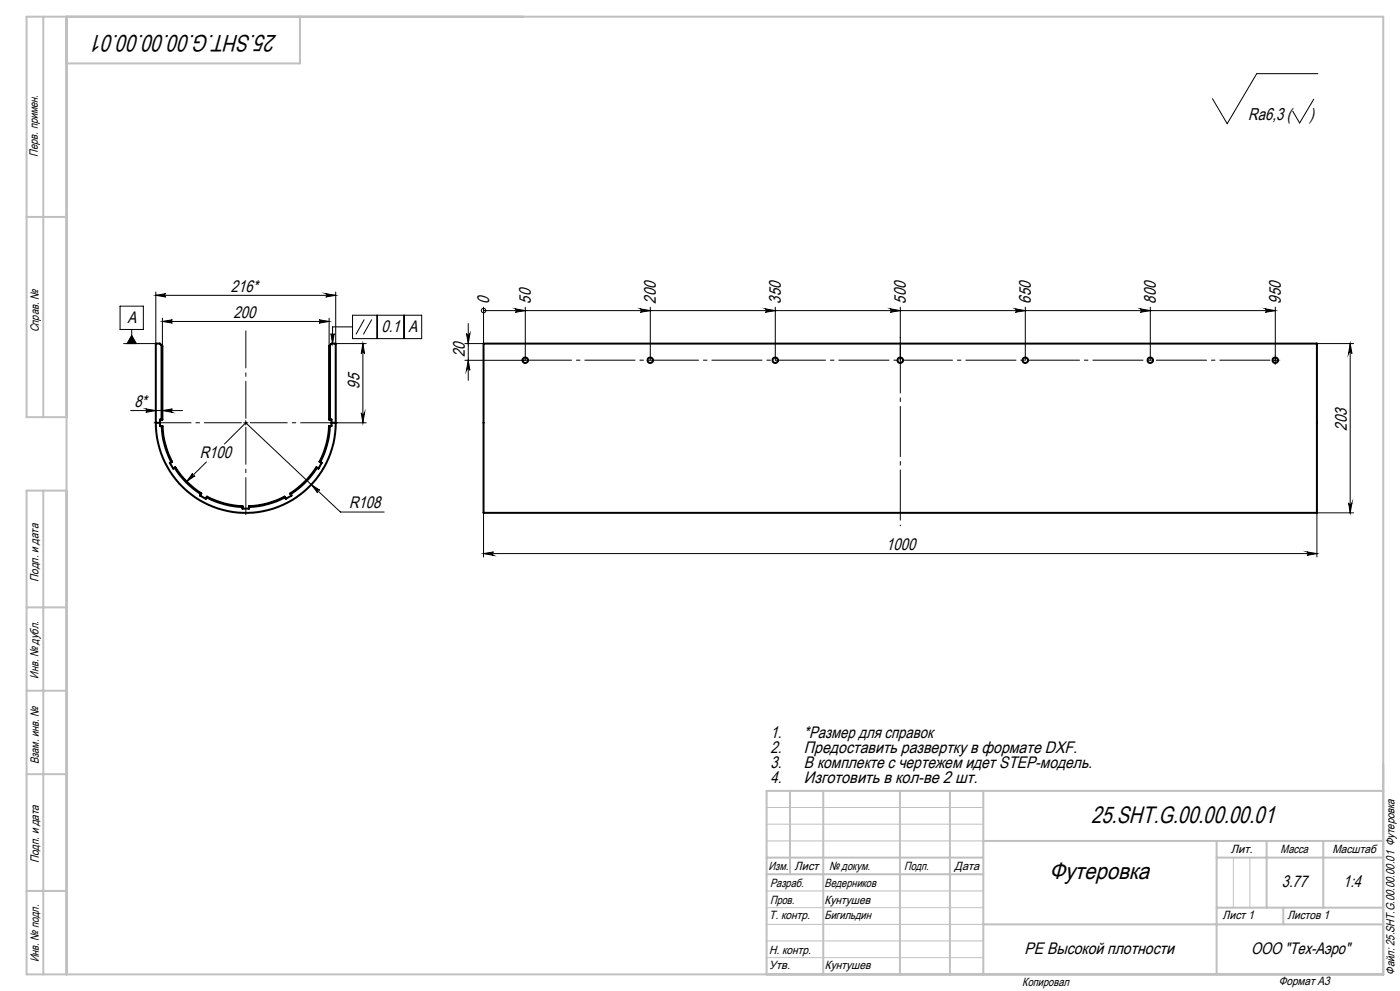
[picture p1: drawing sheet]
<svg xmlns="http://www.w3.org/2000/svg" width="420mm" height="297mm" viewBox="0 0 420 297" stroke-linecap="round" stroke-linejoin="round" font-family="sans-serif">
<g fill="none" stroke="#000" stroke-width=".6">
<path d="M48.5 103.5v22.2M99 103.5v22.2M145.1 103h250v50.7h-250zM46.7 126.7a27 27 0 0 0 27 27 27 27 0 0 0 27-27M46.7 126.7h1.3M48.5 125.7h-.5v2h.8a25.3 25.3 0 0 0 2.8 10.7l-.2 .1M48.5 125.7l.2 .1v-22.1l-.7-.7h-1.3v23.7M48.5 127.7a25.7 25.7 0 0 0 2.9 10.8M51.4 138.5l-.5 .2 1.1 1.7 .4-.2M96.1 138.5l.4 .2-1 1.7-.4-.2M99 127.7a25.7 25.7 0 0 1-2.9 10.8M99 125.7h.4v2h-.7a24 24 0 0 1-2.9 10.7l.3 .1"/>
<path d="M99 125.7l-.3 .1v-22.1l.8-.7h1.2v23.7M99.4 126.7h1.3M52.4 140.2l.2-.2a25.3 25.3 0 0 0 7.8 7.9l-.1 .2M52.4 140.2a25.7 25.7 0 0 0 7.9 7.9M60.3 148.1l-.3 .4 1.7 1 .3-.5M62 149l.1-.2a24.3 24.3 0 0 0 10.7 2.9l-.1 .2M62 149a25.3 25.3 0 0 0 10.7 2.9M85.5 149a25.7 25.7 0 0 1-10.8 2.9M85.5 149l-.1-.2a24 24 0 0 1-10.7 2.9v.7h-2v-.5M87.2 148.1l.3 .4-1.8 1-.2-.5M95.1 140.2a26.4 26.4 0 0 1-7.9 7.9M95.1 140.2l-.2-.2a25.9 25.9 0 0 1-7.8 7.9l.1 .2"/>
<circle cx="157.6" cy="108" r=".83"/>
<circle cx="195.1" cy="108" r=".83"/>
<circle cx="232.6" cy="108" r=".83"/>
<circle cx="270.1" cy="108" r=".83"/>
<circle cx="307.6" cy="108" r=".83"/>
<circle cx="345.1" cy="108" r=".83"/>
<circle cx="382.6" cy="108" r=".83"/>
</g>
<g fill="none" stroke="#000" stroke-width=".3">
<path d="M394.1 29.7l-4.2 7.2-2.1-3.6M395.4 22.1h-18.4l-8.8 15-4.5-7.5M36 91.8h7v6.9h-7zM39.5 98.7v4.3M46.7 88.5l3-.5a.49 .49 0 0 0-.4 .5 .49 .49 0 0 0 .4 .5zM46.7 87.5v15.5h-9.6M46.7 88.5h54M48.7 96.3l3-.5a.49 .49 0 0 0-.4 .5 .49 .49 0 0 0 .4 .5zM48.7 95.4v8.3M48.7 96.3h50M95.7 95.8l3 .5-3 .5a.49 .49 0 0 0 .5-.5 .49 .49 0 0 0-.5-.5zM97.7 88l3 .5-3 .5a.49 .49 0 0 0 .5-.5 .49 .49 0 0 0-.5-.5z"/>
<path d="M98.7 95.4v8.3M99.3 100a.49 .49 0 0 0 .5 .4 .49 .49 0 0 0 .5-.4l-.5 3zM100.7 87.5v15.5h9.2M105.8 94.5h20.7v7h-20.7zM105.8 98h-6v5M109.3 95.7l-2.5 4.5M111.5 95.7l-2.5 4.5M113.1 94.5v7M121.2 94.5v7M139.9 100a.51 .51 0 0 0 .6 .4 .51 .51 0 0 0 .5-.4l-.5 3zM140.5 97v17M145.1 93.1h.1"/>
<path d="M145.1 92.1v10.9h-5.6M145.1 93.1h237.5M154.6 92.6l3 .5-3 .5a.51 .51 0 0 0 .5-.5 .51 .51 0 0 0-.5-.5zM157.6 92.1v15.9h-18.1M192.1 92.6l3 .5-3 .5a.51 .51 0 0 0 .5-.5 .51 .51 0 0 0-.5-.5zM195.1 92.1v15.9M229.6 92.6l3 .5-3 .5a.51 .51 0 0 0 .5-.5 .51 .51 0 0 0-.5-.5zM232.6 92.1v15.9M267.1 92.6l3 .5-3 .5a.51 .51 0 0 0 .5-.5 .51 .51 0 0 0-.5-.5zM270.1 92.1v15.9M304.6 92.6l3 .5-3 .5a.51 .51 0 0 0 .5-.5 .51 .51 0 0 0-.5-.5zM307.6 92.1v15.9"/>
<path d="M342.1 92.6l3 .5-3 .5a.51 .51 0 0 0 .5-.5 .51 .51 0 0 0-.5-.5zM345.1 92.1v15.9M379.6 92.6l3 .5-3 .5a.51 .51 0 0 0 .5-.5 .51 .51 0 0 0-.5-.5zM382.6 92.1v16.5M39.5 100.5l1.4 2.5h-2.8zM108.9 103l.5 3a.49 .49 0 0 0-.5-.5 .49 .49 0 0 0-.5 .5zM108.9 103v23.7M140.5 108l.5 3a.51 .51 0 0 0-.5-.5 .51 .51 0 0 0-.6 .5zM382 108h1.2M395.1 103h11M405.1 103l.5 3a.51 .51 0 0 0-.5-.5 .51 .51 0 0 0-.5 .5zM405.1 103v50.7"/>
<path d="M39.2 123h15.6M43.7 122.6l3 .4-3 .6a.51 .51 0 0 0 .5-.5 .51 .51 0 0 0-.5-.5zM48.7 123l3-.4a.51 .51 0 0 0-.4 .5 .51 .51 0 0 0 .4 .5zM61.9 138.5l-5.9 5.8M67.3 133.1l6.4-6.4 28.4 26.8h13.2M73.1 126.7h1.3M73.7 126.1v1.2M100.7 126.7h9.2M108.4 123.7a.49 .49 0 0 0 .5 .5 .49 .49 0 0 0 .5-.5l-.5 3zM57.8 141.8a.51 .51 0 0 0 0 .7 .51 .51 0 0 0 .7 .1l-2.5 1.7zM93.4 145.2l2.5 1.7a.49 .49 0 0 0-.7 0 .49 .49 0 0 0 0 .7zM145.1 153.7v13.2"/>
<path d="M404.6 150.7a.51 .51 0 0 0 .5 .5 .51 .51 0 0 0 .5-.5l-.5 3zM406.1 153.7h-11v13.2M145.1 165.9l3-.5a.51 .51 0 0 0-.5 .5 .51 .51 0 0 0 .5 .5zM145.1 165.9h250M392.1 165.4l3 .5-3 .5a.51 .51 0 0 0 .4-.5 .51 .51 0 0 0-.4-.5z"/>
<circle cx="145.1" cy="93.1" r=".67"/>
</g>
<path d="M72.5 126.7h-26.4M73.8 125.5v-26.4M73.8 128v26.3M75 126.7h26.4" fill="none" stroke="#000" stroke-width=".3" stroke-dasharray="15.2 1.3 1.3 1.3" stroke-dashoffset="4" stroke-linecap="butt"/>
<path d="M270.1 157.7v-56.7" fill="none" stroke="#000" stroke-width=".3" stroke-dasharray="15.2 1.3 1.3 1.3" stroke-dashoffset="-1.7" stroke-linecap="butt"/>
<path d="M382.6 106.7v-.2M382.6 109.2v.2M383.8 108h.2" fill="none" stroke="#000" stroke-width=".3" stroke-dasharray="15.2 1.3 1.3 1.3" stroke-linecap="butt"/>
<path d="M381.3 108h-225.2" fill="none" stroke="#000" stroke-width=".3" stroke-dasharray="15.2 1.3 1.3 1.3" stroke-dashoffset="-.2" stroke-linecap="butt"/>
<path d="M230 242h65M230 247h65M230 252h65M370 257v15M375 257v15M230 277h65M230 272h65M230 267h65M230 287h65M230 282h65" fill="none" stroke="#c0c0c0" stroke-width=".3"/>
<g fill="none" stroke="#c0c0c0" stroke-width=".6">
<path d="M13 5v120M20 5v287M90 5v14h-70M8 65h12M20 125h-12v-120h407v287h-407v-145h12M13 147v145M8 182h12M8 207h12M8 232h12M237 237v25M247 237v55M270 237v55"/>
<path d="M285 237v55M295 237v55M415 237h-185v55M230 257h65M295 252h120M365 252v40M365 257h50M380 252v20M397 252v20M8 267h12M230 262h65M295 277h120"/>
<path d="M365 272h50M385 272v5"/>
</g>
<g fill="#000">
<path d="M154.6 92.6l3 .5-3 .5a.51 .51 0 0 0 .5-.5 .51 .51 0 0 0-.5-.5zM192.1 92.6l3 .5-3 .5a.51 .51 0 0 0 .5-.5 .51 .51 0 0 0-.5-.5zM229.6 92.6l3 .5-3 .5a.51 .51 0 0 0 .5-.5 .51 .51 0 0 0-.5-.5zM267.1 92.6l3 .5-3 .5a.51 .51 0 0 0 .5-.5 .51 .51 0 0 0-.5-.5zM304.6 92.6l3 .5-3 .5a.51 .51 0 0 0 .5-.5 .51 .51 0 0 0-.5-.5zM342.1 92.6l3 .5-3 .5a.51 .51 0 0 0 .5-.5 .51 .51 0 0 0-.5-.5zM379.6 92.6l3 .5-3 .5a.51 .51 0 0 0 .5-.5 .51 .51 0 0 0-.5-.5z"/>
<path d="M108.9 103l.5 3a.49 .49 0 0 0-.5-.5 .49 .49 0 0 0-.5 .5zM108.4 123.7a.49 .49 0 0 0 .5 .5 .49 .49 0 0 0 .5-.5l-.5 3zM139.9 100a.51 .51 0 0 0 .6 .4 .51 .51 0 0 0 .5-.4l-.5 3zM140.5 108l.5 3a.51 .51 0 0 0-.5-.5 .51 .51 0 0 0-.6 .5z"/>
<path d="M48.7 123l3-.4a.51 .51 0 0 0-.4 .5 .51 .51 0 0 0 .4 .5zM43.7 122.6l3 .4-3 .6a.51 .51 0 0 0 .5-.5 .51 .51 0 0 0-.5-.5zM95.7 95.8l3 .5-3 .5a.49 .49 0 0 0 .5-.5 .49 .49 0 0 0-.5-.5zM48.7 96.3l3-.5a.49 .49 0 0 0-.4 .5 .49 .49 0 0 0 .4 .5zM97.7 88l3 .5-3 .5a.49 .49 0 0 0 .5-.5 .49 .49 0 0 0-.5-.5zM46.7 88.5l3-.5a.49 .49 0 0 0-.4 .5 .49 .49 0 0 0 .4 .5z"/>
<path d="M93.4 145.2l1.8 2.4a.49 .49 0 0 1 0-.6 .49 .49 0 0 1 .7-.1zM57.8 141.8l-1.8 2.5 2.5-1.7a.51 .51 0 0 1-.7 0 .51 .51 0 0 1 0-.8zM99.3 100a.49 .49 0 0 0 .5 .4 .49 .49 0 0 0 .5-.4l-.5 3zM39.5 100.5l1.4 2.5h-2.8zM145.1 165.9l3-.5a.51 .51 0 0 0-.5 .5 .51 .51 0 0 0 .5 .5zM392.1 165.4l3 .5-3 .5a.51 .51 0 0 0 .4-.5 .51 .51 0 0 0-.4-.5z"/>
<path d="M404.6 150.7a.51 .51 0 0 0 .5 .5 .51 .51 0 0 0 .5-.5l-.5 3zM405.1 103l.5 3a.51 .51 0 0 0-.5-.5 .51 .51 0 0 0-.5 .5z"/>
</g>
<g font-size="7.1">
<text x="83" y="10.6" transform="rotate(-180 83 10.6)">25.SHT.G.00.00.00.01</text>
<text x="327.4" y="246.8">25.SHT.G.00.00.00.01</text>
<text x="314.8" y="263.4">Футеровка</text>
</g>
<g font-size="5.1">
<text x="374.5" y="36">Ra6,3 (</text>
<text x="392.9" y="36">)</text>
</g>
<g font-size="5">
<text x="69.3" y="87.4">216*</text>
<text x="70" y="95.2">200</text>
<text x="146.7" y="91" transform="rotate(-90 146.7 91)">0</text>
<text x="159.2" y="91" transform="rotate(-90 159.2 91)">50</text>
<text x="196.7" y="91" transform="rotate(-90 196.7 91)">200</text>
<text x="234.2" y="91" transform="rotate(-90 234.2 91)">350</text>
<text x="271.7" y="91" transform="rotate(-90 271.7 91)">500</text>
<text x="309.2" y="91" transform="rotate(-90 309.2 91)">650</text>
<text x="346.7" y="91" transform="rotate(-90 346.7 91)">800</text>
<text x="384.2" y="91" transform="rotate(-90 384.2 91)">950</text>
<text x="38.2" y="96.8">A</text>
<text x="114.5" y="99.6">0.1</text>
<text x="122.6" y="99.6">A</text>
<text x="139.4" y="107.1" transform="rotate(-90 139.4 107.1)">20</text>
<text x="107.8" y="116.5" transform="rotate(-90 107.8 116.5)">95</text>
<text x="40.3" y="122">8*</text>
<text x="404" y="129.1" transform="rotate(-90 404 129.1)">203</text>
<text x="59.9" y="137.4">R100</text>
<text x="104.7" y="152.3">R108</text>
<text x="265.9" y="164.8">1000</text>
<text x="231.2" y="221.1">1.</text>
<text x="241.2" y="221.1">*Размер для справок</text>
<text x="231.2" y="225.6">2.</text>
<text x="241.2" y="225.6">Предоставить развертку в формате DXF.</text>
<text x="231.2" y="230.1">3.</text>
<text x="241.2" y="230.1">В комплекте с чертежем идет STEP-модель.</text>
<text x="231.2" y="234.7">4.</text>
<text x="241.2" y="234.7">Изготовить в кол-ве 2 шт.</text>
<text x="384.6" y="265.9">3.77</text>
<text x="403" y="265.9">1:4</text>
<text x="307.3" y="285.9">PE Высокой плотности</text>
<text x="375.3" y="285.8">ООО &quot;Тех-Аэро&quot;</text>
</g>
<g font-size="3.6">
<text x="11.4" y="46.9" transform="rotate(-90 11.4 46.9)">Перв. примен.</text>
<text x="11.6" y="99.6" transform="rotate(-90 11.6 99.6)">Справ. №</text>
<text x="11.5" y="174.4" transform="rotate(-90 11.5 174.4)">Подп. и дата</text>
<text x="11.6" y="203.4" transform="rotate(-90 11.6 203.4)">Инв. № дубл.</text>
<text x="11.6" y="229" transform="rotate(-90 11.6 229)">Взам. инв. №</text>
<text x="369.2" y="255.7">Лит.</text>
<text x="384.2" y="255.7">Масса</text>
<text x="399.7" y="255.7">Масштаб</text>
<text x="11.7" y="258.8" transform="rotate(-90 11.7 258.8)">Подп. и дата</text>
<text x="230.6" y="260.6">Изм.</text>
<text x="238.4" y="260.6">Лист</text>
<text x="248.7" y="260.6">№ докум.</text>
<text x="271.3" y="260.7">Подп.</text>
<text x="286.4" y="260.7">Дата</text>
<text x="231" y="265.7">Разраб.</text>
<text x="247.4" y="265.7">Ведерников</text>
<text x="230.7" y="275.5">Т. контр.</text>
<text x="231" y="270.9">Пров.</text>
<text x="247.4" y="275.5">Бигильдин</text>
<text x="247.4" y="270.9">Кунтушев</text>
<text x="366.8" y="275.5">Лист 1</text>
<text x="386.2" y="275.5">Листов 1</text>
<text x="230.7" y="285.8">Н. контр.</text>
<text x="11.6" y="288.4" transform="rotate(-90 11.6 288.4)">Инв. № подл.</text>
<text x="230.7" y="290.5">Утв.</text>
<text x="247.4" y="290.5">Кунтушев</text>
<text x="418.4" y="292.1" transform="rotate(-90 418.4 292.1)">Файл: 25.SHT.G.00.00.00.01 Футеровка</text>
<text x="306.7" y="295.4">Копировал</text>
<text x="383.6" y="295.2">Формат A3</text>
</g>
</svg>
